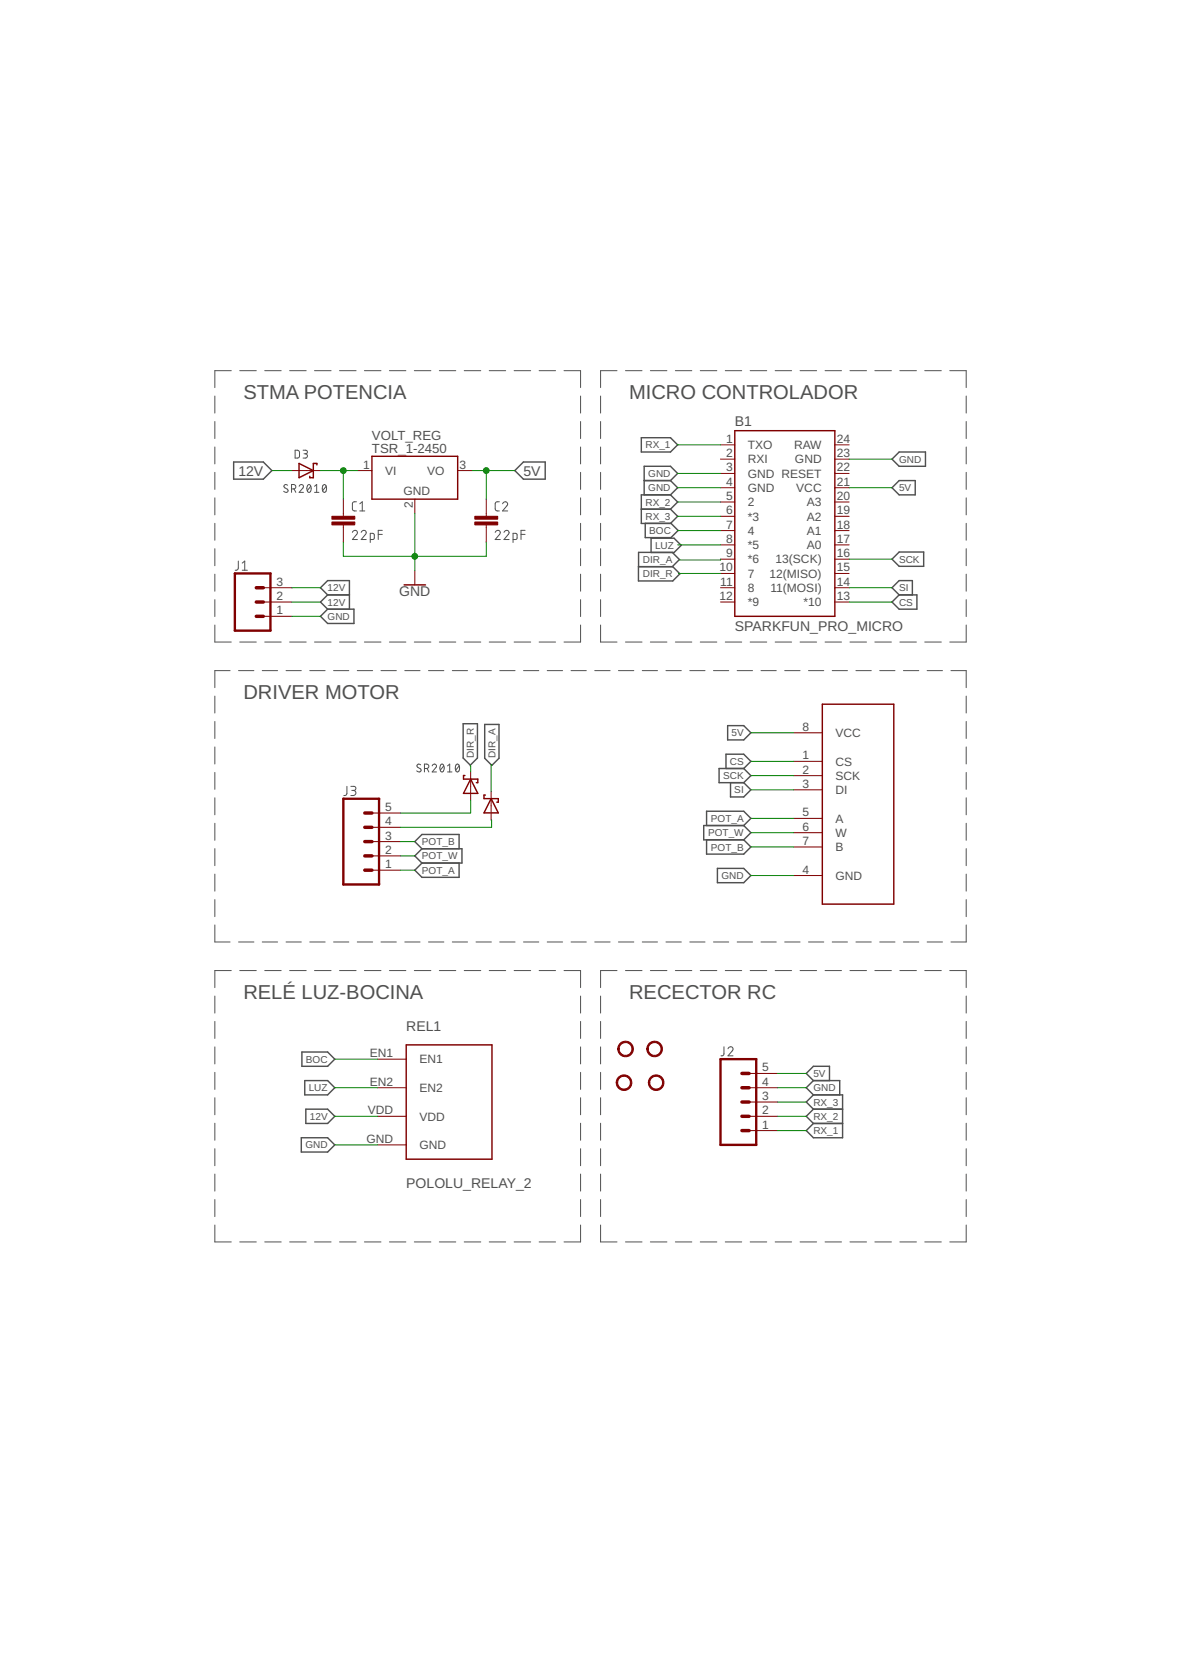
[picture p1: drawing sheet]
<?xml version="1.0" encoding="utf-8"?>
<!DOCTYPE eagle SYSTEM "eagle.dtd">
<!--
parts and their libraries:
SparkFun-Boards: Licensing: Creative Commons ShareAlike 4.0 International - https://creativecommons.org/licenses/by-sa/4.0
-->
<eagle version="8.7.0">
<drawing>
<settings>
<setting alwaysvectorfont="no"/>
<setting verticaltext="up"/>
</settings>
<grid distance="0.1" unitdist="inch" unit="inch" style="lines" multiple="1" display="no" altdistance="0.01" altunitdist="inch" altunit="inch"/>
<schematic xreflabel="%F%N/%S.%C%R" xrefpart="/%S.%C%R">
<libraries>
<library name="POLOLU_RELAY_2">
<symbols>
<symbol name="POLOLU_RELAY_2">
<pin name="EN1" x="-10.16" y="10.16" length="middle"/>
<pin name="EN2" x="-10.16" y="5.08" length="middle"/>
<pin name="VDD" x="-10.16" y="0" length="middle"/>
<pin name="GND" x="-10.16" y="-5.08" length="middle"/>
<wire x1="-5.08" y1="12.7" x2="-5.08" y2="-7.62" width="0.254" layer="94"/>
<wire x1="-5.08" y1="-7.62" x2="10.16" y2="-7.62" width="0.254" layer="94"/>
<wire x1="10.16" y1="-7.62" x2="10.16" y2="12.7" width="0.254" layer="94"/>
<wire x1="10.16" y1="12.7" x2="-5.08" y2="12.7" width="0.254" layer="94"/>
<text x="-5.08" y="15.24" size="1.778" layer="95">&gt;NAME</text>
<text x="-5.08" y="-12.7" size="1.778" layer="96">&gt;VALUE</text>
</symbol>
</symbols>
<devicesets>
<deviceset name="POLOLU_RELAY_2" prefix="REL">
<gates>
<gate name="G$1" symbol="POLOLU_RELAY_2" x="-7.62" y="0"/>
</gates>
<devices>
<device name="" package="POLOLU_RELAY_2">
<connects>
<connect gate="G$1" pin="EN1" pad="EN1"/>
<connect gate="G$1" pin="EN2" pad="EN2"/>
<connect gate="G$1" pin="GND" pad="GND"/>
<connect gate="G$1" pin="VDD" pad="VDD"/>
</connects>
<technologies>
<technology name=""/>
</technologies>
</device>
</devices>
</deviceset>
</devicesets>
</library>
<library name="SparkFun-Boards">
<symbols>
<symbol name="SPARKFUN_PRO_MICRO">
<wire x1="-7.62" y1="17.78" x2="-7.62" y2="-15.24" width="0.254" layer="94"/>
<wire x1="10.16" y1="-15.24" x2="10.16" y2="17.78" width="0.254" layer="94"/>
<wire x1="10.16" y1="17.78" x2="-7.62" y2="17.78" width="0.254" layer="94"/>
<text x="-7.62" y="18.542" size="1.778" layer="95">&gt;NAME</text>
<text x="-7.62" y="-17.78" size="1.778" layer="96">&gt;VALUE</text>
<pin name="2" x="-10.16" y="5.08" length="short"/>
<pin name="*3" x="-10.16" y="2.54" length="short"/>
<pin name="4" x="-10.16" y="0" length="short"/>
<pin name="*5" x="-10.16" y="-2.54" length="short"/>
<pin name="*6" x="-10.16" y="-5.08" length="short"/>
<pin name="7" x="-10.16" y="-7.62" length="short"/>
<pin name="8" x="-10.16" y="-10.16" length="short"/>
<pin name="*9" x="-10.16" y="-12.7" length="short"/>
<pin name="*10" x="12.7" y="-12.7" length="short" rot="R180"/>
<pin name="11(MOSI)" x="12.7" y="-10.16" length="short" rot="R180"/>
<pin name="12(MISO)" x="12.7" y="-7.62" length="short" rot="R180"/>
<pin name="13(SCK)" x="12.7" y="-5.08" length="short" rot="R180"/>
<pin name="A0" x="12.7" y="-2.54" length="short" rot="R180"/>
<pin name="A1" x="12.7" y="0" length="short" rot="R180"/>
<pin name="A2" x="12.7" y="2.54" length="short" rot="R180"/>
<pin name="A3" x="12.7" y="5.08" length="short" rot="R180"/>
<pin name="GND" x="-10.16" y="7.62" length="short" direction="pwr"/>
<pin name="GND@2" x="12.7" y="12.7" length="short" direction="pwr" rot="R180"/>
<pin name="RAW" x="12.7" y="15.24" length="short" direction="pwr" rot="R180"/>
<pin name="GND@1" x="-10.16" y="10.16" length="short" direction="pwr"/>
<pin name="RESET" x="12.7" y="10.16" length="short" rot="R180"/>
<pin name="RXI" x="-10.16" y="12.7" length="short"/>
<pin name="TXO" x="-10.16" y="15.24" length="short"/>
<pin name="VCC" x="12.7" y="7.62" length="short" direction="pwr" rot="R180"/>
<wire x1="-7.62" y1="-15.24" x2="10.16" y2="-15.24" width="0.254" layer="94"/>
</symbol>
</symbols>
<devicesets>
<deviceset name="SPARKFUN_PRO_MICRO" prefix="B">
<gates>
<gate name="G$1" symbol="SPARKFUN_PRO_MICRO" x="0" y="2.54"/>
</gates>
<devices>
<device name="" package="SPARKFUN_PRO_MICRO">
<connects>
<connect gate="G$1" pin="*10" pad="13"/>
<connect gate="G$1" pin="*3" pad="6"/>
<connect gate="G$1" pin="*5" pad="8"/>
<connect gate="G$1" pin="*6" pad="9"/>
<connect gate="G$1" pin="*9" pad="12"/>
<connect gate="G$1" pin="11(MOSI)" pad="14"/>
<connect gate="G$1" pin="12(MISO)" pad="15"/>
<connect gate="G$1" pin="13(SCK)" pad="16"/>
<connect gate="G$1" pin="2" pad="5"/>
<connect gate="G$1" pin="4" pad="7"/>
<connect gate="G$1" pin="7" pad="10"/>
<connect gate="G$1" pin="8" pad="11"/>
<connect gate="G$1" pin="A0" pad="17"/>
<connect gate="G$1" pin="A1" pad="18"/>
<connect gate="G$1" pin="A2" pad="19"/>
<connect gate="G$1" pin="A3" pad="20"/>
<connect gate="G$1" pin="GND" pad="4"/>
<connect gate="G$1" pin="GND@1" pad="3"/>
<connect gate="G$1" pin="GND@2" pad="23"/>
<connect gate="G$1" pin="RAW" pad="24"/>
<connect gate="G$1" pin="RESET" pad="22"/>
<connect gate="G$1" pin="RXI" pad="2"/>
<connect gate="G$1" pin="TXO" pad="1"/>
<connect gate="G$1" pin="VCC" pad="21"/>
</connects>
<technologies>
<technology name=""/>
</technologies>
</device>
</devices>
</deviceset>
</devicesets>
</library>
<library name="SparkFun-PowerSymbols">
<symbols>
<symbol name="DGND">
<wire x1="-1.905" y1="0" x2="1.905" y2="0" width="0.254" layer="94"/>
<pin name="GND" x="0" y="2.54" visible="off" length="short" direction="sup" rot="R270"/>
<text x="0" y="-0.254" size="1.778" layer="96" align="top-center">&gt;VALUE</text>
</symbol>
</symbols>
<devicesets>
<deviceset name="GND" prefix="GND">
<gates>
<gate name="1" symbol="DGND" x="0" y="0"/>
</gates>
<devices>
<device name="">
<technologies>
<technology name=""/>
</technologies>
</device>
</devices>
</deviceset>
</devicesets>
</library>
<library name="SparkFun-Capacitors">
<symbols>
<symbol name="CAP">
<wire x1="0" y1="2.54" x2="0" y2="2.032" width="0.1524" layer="94"/>
<wire x1="0" y1="0" x2="0" y2="0.508" width="0.1524" layer="94"/>
<text x="1.524" y="2.921" size="1.778" layer="95" font="vector">&gt;NAME</text>
<text x="1.524" y="-2.159" size="1.778" layer="96" font="vector">&gt;VALUE</text>
<rectangle x1="-2.032" y1="0.508" x2="2.032" y2="1.016" layer="94"/>
<rectangle x1="-2.032" y1="1.524" x2="2.032" y2="2.032" layer="94"/>
<pin name="1" x="0" y="5.08" visible="off" length="short" direction="pas" swaplevel="1" rot="R270"/>
<pin name="2" x="0" y="-2.54" visible="off" length="short" direction="pas" swaplevel="1" rot="R90"/>
</symbol>
</symbols>
<devicesets>
<deviceset name="0.1UF" prefix="C">
<gates>
<gate name="G$1" symbol="CAP" x="0" y="0"/>
</gates>
<devices>
<device name="-0402-16V-10%" package="0402">
<connects>
<connect gate="G$1" pin="1" pad="1"/>
<connect gate="G$1" pin="2" pad="2"/>
</connects>
<technologies>
<technology name="">
<attribute name="PROD_ID" value="CAP-12416"/>
<attribute name="VALUE" value="0.1uF"/>
</technology>
</technologies>
</device>
<device name="-0603-25V-(+80/-20%)" package="0603">
<connects>
<connect gate="G$1" pin="1" pad="1"/>
<connect gate="G$1" pin="2" pad="2"/>
</connects>
<technologies>
<technology name="">
<attribute name="PROD_ID" value="CAP-00810"/>
<attribute name="VALUE" value="0.1uF"/>
</technology>
</technologies>
</device>
<device name="-0603-25V-5%" package="0603">
<connects>
<connect gate="G$1" pin="1" pad="1"/>
<connect gate="G$1" pin="2" pad="2"/>
</connects>
<technologies>
<technology name="">
<attribute name="PROD_ID" value="CAP-08604"/>
<attribute name="VALUE" value="0.1uF"/>
</technology>
</technologies>
</device>
<device name="-KIT-EZ-50V-20%" package="CAP-PTH-SMALL-KIT">
<connects>
<connect gate="G$1" pin="1" pad="1"/>
<connect gate="G$1" pin="2" pad="2"/>
</connects>
<technologies>
<technology name="">
<attribute name="PROD_ID" value="CAP-08370"/>
<attribute name="VALUE" value="0.1uF"/>
</technology>
</technologies>
</device>
<device name="-0603-100V-10%" package="0603">
<connects>
<connect gate="G$1" pin="1" pad="1"/>
<connect gate="G$1" pin="2" pad="2"/>
</connects>
<technologies>
<technology name="">
<attribute name="PROD_ID" value="CAP-08390"/>
<attribute name="VALUE" value="0.1uF"/>
</technology>
</technologies>
</device>
</devices>
</deviceset>
</devicesets>
</library>
<library name="_traco_tsr-1">
<symbols>
<symbol name="TSR-1">
<wire x1="-7.62" y1="-5.08" x2="7.62" y2="-5.08" width="0.254" layer="94"/>
<wire x1="7.62" y1="-5.08" x2="7.62" y2="2.54" width="0.254" layer="94"/>
<wire x1="7.62" y1="2.54" x2="-7.62" y2="2.54" width="0.254" layer="94"/>
<wire x1="-7.62" y1="2.54" x2="-7.62" y2="-5.08" width="0.254" layer="94"/>
<text x="-7.62" y="5.461" size="1.6764" layer="95">&gt;NAME</text>
<text x="-7.62" y="3.175" size="1.6764" layer="96">&gt;VALUE</text>
<text x="-2.032" y="-4.318" size="1.524" layer="95">GND</text>
<pin name="VI" x="-10.16" y="0" length="short" direction="sup"/>
<pin name="GND" x="0" y="-7.62" visible="pad" length="short" direction="pwr" rot="R90"/>
<pin name="VO" x="10.16" y="0" length="short" direction="pwr" rot="R180"/>
</symbol>
</symbols>
<devicesets>
<deviceset name="TSR_1-*" prefix="U">
<gates>
<gate name="G$1" symbol="TSR-1" x="0" y="0"/>
</gates>
<devices>
<device name="" package="TSR-1">
<connects>
<connect gate="G$1" pin="GND" pad="2"/>
<connect gate="G$1" pin="VI" pad="1"/>
<connect gate="G$1" pin="VO" pad="3"/>
</connects>
<technologies>
<technology name="2412"/>
<technology name="24120"/>
<technology name="2415"/>
<technology name="24150"/>
<technology name="2418"/>
<technology name="2425"/>
<technology name="2433"/>
<technology name="2450"/>
<technology name="2465"/>
<technology name="2490"/>
<technology name="24_"/>
</technologies>
</device>
</devices>
</deviceset>
</devicesets>
</library>
<library name="_mod_diode">
<symbols>
<symbol name="SCHOTTKY">
<wire x1="-1.27" y1="-1.27" x2="1.27" y2="0" width="0.254" layer="94"/>
<wire x1="1.27" y1="0" x2="-1.27" y2="1.27" width="0.254" layer="94"/>
<wire x1="1.905" y1="1.27" x2="1.27" y2="1.27" width="0.254" layer="94"/>
<wire x1="1.27" y1="1.27" x2="1.27" y2="0" width="0.254" layer="94"/>
<wire x1="-1.27" y1="1.27" x2="-1.27" y2="-1.27" width="0.254" layer="94"/>
<wire x1="1.27" y1="0" x2="1.27" y2="-1.27" width="0.254" layer="94"/>
<wire x1="1.905" y1="1.27" x2="1.905" y2="1.016" width="0.254" layer="94"/>
<wire x1="1.27" y1="-1.27" x2="0.635" y2="-1.27" width="0.254" layer="94"/>
<wire x1="0.635" y1="-1.016" x2="0.635" y2="-1.27" width="0.254" layer="94"/>
<text x="-2.286" y="1.905" size="1.778" layer="95">&gt;NAME</text>
<text x="-2.286" y="-3.429" size="1.778" layer="96">&gt;VALUE</text>
<pin name="A" x="-2.54" y="0" visible="off" length="short" direction="pas"/>
<pin name="C" x="2.54" y="0" visible="off" length="short" direction="pas" rot="R180"/>
</symbol>
</symbols>
<devicesets>
<deviceset name="1N581*" prefix="D">
<gates>
<gate name="G$1" symbol="SCHOTTKY" x="0" y="0"/>
</gates>
<devices>
<device name="" package="DO41-7.6">
<connects>
<connect gate="G$1" pin="A" pad="A"/>
<connect gate="G$1" pin="C" pad="C"/>
</connects>
<technologies>
<technology name="7-B"/>
<technology name="7-T"/>
<technology name="8-B"/>
<technology name="8-T"/>
<technology name="9-B"/>
<technology name="9-T"/>
</technologies>
</device>
</devices>
</deviceset>
</devicesets>
</library>
<library name="SparkFun-Connectors">
<symbols>
<symbol name="CONN_03">
<wire x1="3.81" y1="-5.08" x2="-2.54" y2="-5.08" width="0.4064" layer="94"/>
<wire x1="1.27" y1="2.54" x2="2.54" y2="2.54" width="0.6096" layer="94"/>
<wire x1="1.27" y1="0" x2="2.54" y2="0" width="0.6096" layer="94"/>
<wire x1="1.27" y1="-2.54" x2="2.54" y2="-2.54" width="0.6096" layer="94"/>
<wire x1="-2.54" y1="5.08" x2="-2.54" y2="-5.08" width="0.4064" layer="94"/>
<wire x1="3.81" y1="-5.08" x2="3.81" y2="5.08" width="0.4064" layer="94"/>
<wire x1="-2.54" y1="5.08" x2="3.81" y2="5.08" width="0.4064" layer="94"/>
<text x="-2.54" y="-7.366" size="1.778" layer="96" font="vector">&gt;VALUE</text>
<text x="-2.54" y="5.588" size="1.778" layer="95" font="vector">&gt;NAME</text>
<pin name="1" x="7.62" y="-2.54" visible="pad" length="middle" direction="pas" swaplevel="1" rot="R180"/>
<pin name="2" x="7.62" y="0" visible="pad" length="middle" direction="pas" swaplevel="1" rot="R180"/>
<pin name="3" x="7.62" y="2.54" visible="pad" length="middle" direction="pas" swaplevel="1" rot="R180"/>
</symbol>
<symbol name="CONN_05">
<wire x1="3.81" y1="-7.62" x2="-2.54" y2="-7.62" width="0.4064" layer="94"/>
<wire x1="1.27" y1="0" x2="2.54" y2="0" width="0.6096" layer="94"/>
<wire x1="1.27" y1="-2.54" x2="2.54" y2="-2.54" width="0.6096" layer="94"/>
<wire x1="1.27" y1="-5.08" x2="2.54" y2="-5.08" width="0.6096" layer="94"/>
<wire x1="-2.54" y1="7.62" x2="-2.54" y2="-7.62" width="0.4064" layer="94"/>
<wire x1="3.81" y1="-7.62" x2="3.81" y2="7.62" width="0.4064" layer="94"/>
<wire x1="-2.54" y1="7.62" x2="3.81" y2="7.62" width="0.4064" layer="94"/>
<wire x1="1.27" y1="5.08" x2="2.54" y2="5.08" width="0.6096" layer="94"/>
<wire x1="1.27" y1="2.54" x2="2.54" y2="2.54" width="0.6096" layer="94"/>
<text x="-2.54" y="-9.906" size="1.778" layer="96" font="vector">&gt;VALUE</text>
<text x="-2.54" y="8.128" size="1.778" layer="95" font="vector">&gt;NAME</text>
<pin name="1" x="7.62" y="-5.08" visible="pad" length="middle" direction="pas" swaplevel="1" rot="R180"/>
<pin name="2" x="7.62" y="-2.54" visible="pad" length="middle" direction="pas" swaplevel="1" rot="R180"/>
<pin name="3" x="7.62" y="0" visible="pad" length="middle" direction="pas" swaplevel="1" rot="R180"/>
<pin name="4" x="7.62" y="2.54" visible="pad" length="middle" direction="pas" swaplevel="1" rot="R180"/>
<pin name="5" x="7.62" y="5.08" visible="pad" length="middle" direction="pas" swaplevel="1" rot="R180"/>
</symbol>
</symbols>
<devicesets>
<deviceset name="CONN_03" prefix="J" uservalue="yes">
<gates>
<gate name="J$1" symbol="CONN_03" x="-2.54" y="0"/>
</gates>
<devices>
<device name="" package="1X03">
<connects>
<connect gate="J$1" pin="1" pad="1"/>
<connect gate="J$1" pin="2" pad="2"/>
<connect gate="J$1" pin="3" pad="3"/>
</connects>
<technologies>
<technology name="">
<attribute name="PROD_ID" value="XXX-00000" constant="no"/>
<attribute name="VALUE" value="455-1750-1-ND" constant="no"/>
</technology>
</technologies>
</device>
<device name="POLAR" package="MOLEX-1X3">
<connects>
<connect gate="J$1" pin="1" pad="1"/>
<connect gate="J$1" pin="2" pad="2"/>
<connect gate="J$1" pin="3" pad="3"/>
</connects>
<technologies>
<technology name="">
<attribute name="PROD_ID" value="CONN-08625" constant="no"/>
<attribute name="SF_ID" value="PRT-08096" constant="no"/>
</technology>
</technologies>
</device>
<device name="SCREW" package="SCREWTERMINAL-3.5MM-3">
<connects>
<connect gate="J$1" pin="1" pad="1"/>
<connect gate="J$1" pin="2" pad="2"/>
<connect gate="J$1" pin="3" pad="3"/>
</connects>
<technologies>
<technology name="">
<attribute name="PROD_ID" value="CONN-08288" constant="no"/>
<attribute name="SF_ID" value="PRT-08235" constant="no"/>
</technology>
</technologies>
</device>
<device name="LOCK" package="1X03_LOCK">
<connects>
<connect gate="J$1" pin="1" pad="1"/>
<connect gate="J$1" pin="2" pad="2"/>
<connect gate="J$1" pin="3" pad="3"/>
</connects>
<technologies>
<technology name=""/>
</technologies>
</device>
<device name="LOCK_LONGPADS" package="1X03_LOCK_LONGPADS">
<connects>
<connect gate="J$1" pin="1" pad="1"/>
<connect gate="J$1" pin="2" pad="2"/>
<connect gate="J$1" pin="3" pad="3"/>
</connects>
<technologies>
<technology name=""/>
</technologies>
</device>
<device name="POLAR_LOCK" package="MOLEX-1X3_LOCK">
<connects>
<connect gate="J$1" pin="1" pad="1"/>
<connect gate="J$1" pin="2" pad="2"/>
<connect gate="J$1" pin="3" pad="3"/>
</connects>
<technologies>
<technology name="">
<attribute name="PROD_ID" value="CONN-08625" constant="no"/>
<attribute name="SF_ID" value="PRT-08096" constant="no"/>
</technology>
</technologies>
</device>
<device name="SCREW_LOCK" package="SCREWTERMINAL-3.5MM-3_LOCK.007S">
<connects>
<connect gate="J$1" pin="1" pad="1"/>
<connect gate="J$1" pin="2" pad="2"/>
<connect gate="J$1" pin="3" pad="3"/>
</connects>
<technologies>
<technology name="">
<attribute name="PROD_ID" value="CONN-08288" constant="no"/>
<attribute name="SF_ID" value="PRT-08235" constant="no"/>
</technology>
</technologies>
</device>
<device name="1X03_NO_SILK" package="1X03_NO_SILK">
<connects>
<connect gate="J$1" pin="1" pad="1"/>
<connect gate="J$1" pin="2" pad="2"/>
<connect gate="J$1" pin="3" pad="3"/>
</connects>
<technologies>
<technology name=""/>
</technologies>
</device>
<device name="LONGPADS" package="1X03_LONGPADS">
<connects>
<connect gate="J$1" pin="1" pad="1"/>
<connect gate="J$1" pin="2" pad="2"/>
<connect gate="J$1" pin="3" pad="3"/>
</connects>
<technologies>
<technology name=""/>
</technologies>
</device>
<device name="JST-PTH" package="JST-3-PTH">
<connects>
<connect gate="J$1" pin="1" pad="1"/>
<connect gate="J$1" pin="2" pad="2"/>
<connect gate="J$1" pin="3" pad="3"/>
</connects>
<technologies>
<technology name="">
<attribute name="PROD_ID" value="WIRE-10037" constant="no"/>
<attribute name="SF_ID" value="PRT-09915" constant="no"/>
</technology>
</technologies>
</device>
<device name="POGO_PIN_HOLES_ONLY" package="1X03_PP_HOLES_ONLY">
<connects>
<connect gate="J$1" pin="1" pad="1"/>
<connect gate="J$1" pin="2" pad="2"/>
<connect gate="J$1" pin="3" pad="3"/>
</connects>
<technologies>
<technology name=""/>
</technologies>
</device>
<device name="-SCREW-5MM" package="SCREWTERMINAL-5MM-3">
<connects>
<connect gate="J$1" pin="1" pad="1"/>
<connect gate="J$1" pin="2" pad="2"/>
<connect gate="J$1" pin="3" pad="3"/>
</connects>
<technologies>
<technology name="">
<attribute name="PROD_ID" value="CONN-10134" constant="no"/>
<attribute name="SF_SKU" value="PRT-08433" constant="no"/>
</technology>
</technologies>
</device>
<device name="LOCK_NO_SILK" package="1X03_LOCK_NO_SILK">
<connects>
<connect gate="J$1" pin="1" pad="1"/>
<connect gate="J$1" pin="2" pad="2"/>
<connect gate="J$1" pin="3" pad="3"/>
</connects>
<technologies>
<technology name=""/>
</technologies>
</device>
<device name="JST-SMD" package="JST-3-SMD">
<connects>
<connect gate="J$1" pin="1" pad="3"/>
<connect gate="J$1" pin="2" pad="2"/>
<connect gate="J$1" pin="3" pad="1"/>
</connects>
<technologies>
<technology name="">
<attribute name="PROD_ID" value="CONN-12591" constant="no"/>
<attribute name="VALUE" value="3-PIN SMD" constant="no"/>
</technology>
</technologies>
</device>
<device name="SMD" package="1X03-1MM-RA">
<connects>
<connect gate="J$1" pin="1" pad="1"/>
<connect gate="J$1" pin="2" pad="2"/>
<connect gate="J$1" pin="3" pad="3"/>
</connects>
<technologies>
<technology name=""/>
</technologies>
</device>
<device name="SMD_RA_FEMALE" package="1X03_SMD_RA_FEMALE">
<connects>
<connect gate="J$1" pin="1" pad="1"/>
<connect gate="J$1" pin="2" pad="2"/>
<connect gate="J$1" pin="3" pad="3"/>
</connects>
<technologies>
<technology name="">
<attribute name="PROD_ID" value="CONN-10926"/>
<attribute name="VALUE" value="1x3 RA Female .1&quot;"/>
</technology>
</technologies>
</device>
<device name="SMD_RA_MALE" package="1X03_SMD_RA_MALE">
<connects>
<connect gate="J$1" pin="1" pad="1"/>
<connect gate="J$1" pin="2" pad="2"/>
<connect gate="J$1" pin="3" pad="3"/>
</connects>
<technologies>
<technology name="">
<attribute name="PROD_ID" value="CONN-10925"/>
</technology>
</technologies>
</device>
<device name="SMD_RA_MALE_POST" package="1X03_SMD_RA_MALE_POST">
<connects>
<connect gate="J$1" pin="1" pad="1"/>
<connect gate="J$1" pin="2" pad="2"/>
<connect gate="J$1" pin="3" pad="3"/>
</connects>
<technologies>
<technology name=""/>
</technologies>
</device>
<device name="JST-PTH-VERT" package="JST-3-PTH-VERT">
<connects>
<connect gate="J$1" pin="1" pad="1"/>
<connect gate="J$1" pin="2" pad="2"/>
<connect gate="J$1" pin="3" pad="3"/>
</connects>
<technologies>
<technology name="">
<attribute name="PROD_ID" value="CONN-13230" constant="no"/>
</technology>
</technologies>
</device>
<device name="1X03_SMD_RA_MALE_POST_SMALLER" package="1X03_SMD_RA_MALE_POST_SMALLER">
<connects>
<connect gate="J$1" pin="1" pad="1"/>
<connect gate="J$1" pin="2" pad="2"/>
<connect gate="J$1" pin="3" pad="3"/>
</connects>
<technologies>
<technology name="">
<attribute name="PROD_ID" value="CONN-11912" constant="no"/>
</technology>
</technologies>
</device>
<device name="1X03_SMD_RA_MALE_POST_SMALLEST" package="1X03_SMD_RA_MALE_POST_SMALLEST">
<connects>
<connect gate="J$1" pin="1" pad="1"/>
<connect gate="J$1" pin="2" pad="2"/>
<connect gate="J$1" pin="3" pad="3"/>
</connects>
<technologies>
<technology name=""/>
</technologies>
</device>
<device name="JST-PTH-NS" package="JST-3-PTH-NS">
<connects>
<connect gate="J$1" pin="1" pad="1"/>
<connect gate="J$1" pin="2" pad="2"/>
<connect gate="J$1" pin="3" pad="3"/>
</connects>
<technologies>
<technology name=""/>
</technologies>
</device>
<device name="SCREW-NS" package="SCREWTERMINAL-3.5MM-3-NS">
<connects>
<connect gate="J$1" pin="1" pad="1"/>
<connect gate="J$1" pin="2" pad="2"/>
<connect gate="J$1" pin="3" pad="3"/>
</connects>
<technologies>
<technology name=""/>
</technologies>
</device>
</devices>
</deviceset>
<deviceset name="CONN_05" prefix="J" uservalue="yes">
<gates>
<gate name="G$1" symbol="CONN_05" x="-2.54" y="0"/>
</gates>
<devices>
<device name="" package="1X05">
<connects>
<connect gate="G$1" pin="1" pad="1"/>
<connect gate="G$1" pin="2" pad="2"/>
<connect gate="G$1" pin="3" pad="3"/>
<connect gate="G$1" pin="4" pad="4"/>
<connect gate="G$1" pin="5" pad="5"/>
</connects>
<technologies>
<technology name=""/>
</technologies>
</device>
<device name="1.27MM" package="1X05_1.27MM">
<connects>
<connect gate="G$1" pin="1" pad="1"/>
<connect gate="G$1" pin="2" pad="2"/>
<connect gate="G$1" pin="3" pad="3"/>
<connect gate="G$1" pin="4" pad="4"/>
<connect gate="G$1" pin="5" pad="5"/>
</connects>
<technologies>
<technology name=""/>
</technologies>
</device>
<device name="LOCK" package="1X05_LOCK">
<connects>
<connect gate="G$1" pin="1" pad="1"/>
<connect gate="G$1" pin="2" pad="2"/>
<connect gate="G$1" pin="3" pad="3"/>
<connect gate="G$1" pin="4" pad="4"/>
<connect gate="G$1" pin="5" pad="5"/>
</connects>
<technologies>
<technology name=""/>
</technologies>
</device>
<device name="LOCK_LONGPADS" package="1X05_LOCK_LONGPADS">
<connects>
<connect gate="G$1" pin="1" pad="1"/>
<connect gate="G$1" pin="2" pad="2"/>
<connect gate="G$1" pin="3" pad="3"/>
<connect gate="G$1" pin="4" pad="4"/>
<connect gate="G$1" pin="5" pad="5"/>
</connects>
<technologies>
<technology name=""/>
</technologies>
</device>
<device name="PTH_LONGPADS" package="1X05_LONGPADS">
<connects>
<connect gate="G$1" pin="1" pad="1"/>
<connect gate="G$1" pin="2" pad="2"/>
<connect gate="G$1" pin="3" pad="3"/>
<connect gate="G$1" pin="4" pad="4"/>
<connect gate="G$1" pin="5" pad="5"/>
</connects>
<technologies>
<technology name=""/>
</technologies>
</device>
<device name="SMD" package="1X05_1MM">
<connects>
<connect gate="G$1" pin="1" pad="1"/>
<connect gate="G$1" pin="2" pad="2"/>
<connect gate="G$1" pin="3" pad="3"/>
<connect gate="G$1" pin="4" pad="4"/>
<connect gate="G$1" pin="5" pad="5"/>
</connects>
<technologies>
<technology name="">
<attribute name="PROD_ID" value="CONN-08528" constant="no"/>
<attribute name="SF_ID" value="GPS-08288" constant="no"/>
</technology>
</technologies>
</device>
<device name="SMD2" package="1X05_1MM_RA">
<connects>
<connect gate="G$1" pin="1" pad="1"/>
<connect gate="G$1" pin="2" pad="2"/>
<connect gate="G$1" pin="3" pad="3"/>
<connect gate="G$1" pin="4" pad="4"/>
<connect gate="G$1" pin="5" pad="5"/>
</connects>
<technologies>
<technology name=""/>
</technologies>
</device>
<device name="NO_SILK" package="1X05_NO_SILK">
<connects>
<connect gate="G$1" pin="1" pad="1"/>
<connect gate="G$1" pin="2" pad="2"/>
<connect gate="G$1" pin="3" pad="3"/>
<connect gate="G$1" pin="4" pad="4"/>
<connect gate="G$1" pin="5" pad="5"/>
</connects>
<technologies>
<technology name=""/>
</technologies>
</device>
<device name="JST" package="JST-5-PTH">
<connects>
<connect gate="G$1" pin="1" pad="1"/>
<connect gate="G$1" pin="2" pad="2"/>
<connect gate="G$1" pin="3" pad="3"/>
<connect gate="G$1" pin="4" pad="4"/>
<connect gate="G$1" pin="5" pad="5"/>
</connects>
<technologies>
<technology name="">
<attribute name="SF_ID" value="PRT-09917" constant="no"/>
</technology>
</technologies>
</device>
<device name="JST-VERT" package="JST-5-PTH-VERT">
<connects>
<connect gate="G$1" pin="1" pad="1"/>
<connect gate="G$1" pin="2" pad="2"/>
<connect gate="G$1" pin="3" pad="3"/>
<connect gate="G$1" pin="4" pad="4"/>
<connect gate="G$1" pin="5" pad="5"/>
</connects>
<technologies>
<technology name=""/>
</technologies>
</device>
<device name="SCREW" package="SCREWTERMINAL-3.5MM-5">
<connects>
<connect gate="G$1" pin="1" pad="1"/>
<connect gate="G$1" pin="2" pad="2"/>
<connect gate="G$1" pin="3" pad="3"/>
<connect gate="G$1" pin="4" pad="4"/>
<connect gate="G$1" pin="5" pad="5"/>
</connects>
<technologies>
<technology name="">
<attribute name="PROD_ID" value="Combine 8288+8399" constant="no"/>
</technology>
</technologies>
</device>
</devices>
</deviceset>
</devicesets>
</library>
<library name="SparkFun-IC-Special-Function">
<symbols>
<symbol name="MCP41XXX">
<wire x1="-5.08" y1="25.4" x2="-5.08" y2="-10.16" width="0.254" layer="94"/>
<wire x1="-5.08" y1="-10.16" x2="7.62" y2="-10.16" width="0.254" layer="94"/>
<wire x1="7.62" y1="-10.16" x2="7.62" y2="25.4" width="0.254" layer="94"/>
<wire x1="7.62" y1="25.4" x2="-5.08" y2="25.4" width="0.254" layer="94"/>
<pin name="VCC" x="-10.16" y="20.32" length="middle"/>
<pin name="CS" x="-10.16" y="15.24" length="middle"/>
<pin name="SCK" x="-10.16" y="12.7" length="middle"/>
<pin name="DI" x="-10.16" y="10.16" length="middle"/>
<pin name="A" x="-10.16" y="5.08" length="middle"/>
<pin name="W" x="-10.16" y="2.54" length="middle"/>
<pin name="B" x="-10.16" y="0" length="middle"/>
<pin name="GND" x="-10.16" y="-5.08" length="middle"/>
</symbol>
</symbols>
<devicesets>
<deviceset name="MCP41XXX" prefix="U">
<gates>
<gate name="G$1" symbol="MCP41XXX" x="-2.54" y="-7.62"/>
</gates>
<devices>
<device name="" package="SO08">
<connects>
<connect gate="G$1" pin="A" pad="5"/>
<connect gate="G$1" pin="B" pad="7"/>
<connect gate="G$1" pin="CS" pad="1"/>
<connect gate="G$1" pin="DI" pad="3"/>
<connect gate="G$1" pin="GND" pad="4"/>
<connect gate="G$1" pin="SCK" pad="2"/>
<connect gate="G$1" pin="VCC" pad="8"/>
<connect gate="G$1" pin="W" pad="6"/>
</connects>
<technologies>
<technology name="">
<attribute name="PROD_ID" value="NA-XXXXX" constant="no"/>
<attribute name="VALUE" value="MCP41XXX" constant="no"/>
</technology>
</technologies>
</device>
<device name="DIL" package="DIP08">
<connects>
<connect gate="G$1" pin="A" pad="5"/>
<connect gate="G$1" pin="B" pad="7"/>
<connect gate="G$1" pin="CS" pad="1"/>
<connect gate="G$1" pin="DI" pad="3"/>
<connect gate="G$1" pin="GND" pad="4"/>
<connect gate="G$1" pin="SCK" pad="2"/>
<connect gate="G$1" pin="VCC" pad="8"/>
<connect gate="G$1" pin="W" pad="6"/>
</connects>
<technologies>
<technology name="">
<attribute name="PROD_ID" value="RES-13155" constant="no"/>
<attribute name="VALUE" value="MCP41XXX" constant="no"/>
</technology>
</technologies>
</device>
</devices>
</deviceset>
</devicesets>
</library>
<library name="SparkFun-Hardware">
<symbols>
<symbol name="STAND-OFF">
<circle x="0" y="0" radius="1.27" width="0.254" layer="94"/>
</symbol>
</symbols>
<devicesets>
<deviceset name="STAND-OFF" prefix="H">
<gates>
<gate name="G$1" symbol="STAND-OFF" x="0" y="0"/>
</gates>
<devices>
<device name="" package="STAND-OFF">
<technologies>
<technology name=""/>
</technologies>
</device>
<device name="TIGHT" package="STAND-OFF-TIGHT">
<technologies>
<technology name=""/>
</technologies>
</device>
</devices>
</deviceset>
</devicesets>
</library>
</libraries>
<attributes>
</attributes>
<variantdefs>
</variantdefs>
<classes>
<class number="0" name="default" width="0" drill="0">
</class>
</classes>
<parts>
<part name="REL1" library="POLOLU_RELAY_2" deviceset="POLOLU_RELAY_2" device=""/>
<part name="B1" library="SparkFun-Boards" deviceset="SPARKFUN_PRO_MICRO" device=""/>
<part name="C1" library="SparkFun-Capacitors" deviceset="0.1UF" device="-KIT-EZ-50V-20%" value="22pF"/>
<part name="C2" library="SparkFun-Capacitors" deviceset="0.1UF" device="-KIT-EZ-50V-20%" value="22pF"/>
<part name="VOLT_REG" library="_traco_tsr-1" deviceset="TSR_1-*" device="" technology="2450"/>
<part name="GND3" library="SparkFun-PowerSymbols" deviceset="GND" device=""/>
<part name="D3" library="_mod_diode" deviceset="1N581*" device="" technology="7-B" value="SR2010"/>
<part name="J1" library="SparkFun-Connectors" deviceset="CONN_03" device="-SCREW-5MM"/>
<part name="J2" library="SparkFun-Connectors" deviceset="CONN_05" device=""/>
<part name="J3" library="SparkFun-Connectors" deviceset="CONN_05" device=""/>
<part name="U1" library="SparkFun-IC-Special-Function" deviceset="MCP41XXX" device="DIL" value="MCP41XXX"/>
<part name="D1" library="_mod_diode" deviceset="1N581*" device="" technology="7-B" value="SR2010"/>
<part name="D2" library="_mod_diode" deviceset="1N581*" device="" technology="7-B" value="SR2010"/>
<part name="H1" library="SparkFun-Hardware" deviceset="STAND-OFF" device=""/>
<part name="H2" library="SparkFun-Hardware" deviceset="STAND-OFF" device=""/>
<part name="H3" library="SparkFun-Hardware" deviceset="STAND-OFF" device=""/>
<part name="H4" library="SparkFun-Hardware" deviceset="STAND-OFF" device=""/>
</parts>
<sheets>
<sheet>
<plain>
<text x="87.884" y="112.268" size="2.54" layer="95">STMA POTENCIA</text>
<wire x1="82.804" y1="117.348" x2="82.804" y2="69.088" width="0.1524" layer="95" style="longdash"/>
<wire x1="82.804" y1="69.088" x2="147.828" y2="69.088" width="0.1524" layer="95" style="longdash"/>
<wire x1="147.828" y1="69.088" x2="147.828" y2="117.348" width="0.1524" layer="95" style="longdash"/>
<wire x1="147.828" y1="117.348" x2="82.804" y2="117.348" width="0.1524" layer="95" style="longdash"/>
<text x="87.884" y="5.588" size="2.54" layer="95">RELÉ LUZ-BOCINA</text>
<wire x1="82.804" y1="10.668" x2="82.804" y2="-37.592" width="0.1524" layer="95" style="longdash"/>
<wire x1="82.804" y1="-37.592" x2="147.828" y2="-37.592" width="0.1524" layer="95" style="longdash"/>
<wire x1="147.828" y1="-37.592" x2="147.828" y2="10.668" width="0.1524" layer="95" style="longdash"/>
<wire x1="147.828" y1="10.668" x2="82.804" y2="10.668" width="0.1524" layer="95" style="longdash"/>
<text x="87.884" y="58.928" size="2.54" layer="95">DRIVER MOTOR</text>
<wire x1="82.804" y1="64.008" x2="82.804" y2="15.748" width="0.1524" layer="95" style="longdash"/>
<wire x1="82.804" y1="15.748" x2="216.408" y2="15.748" width="0.1524" layer="95" style="longdash"/>
<wire x1="216.408" y1="15.748" x2="216.408" y2="64.008" width="0.1524" layer="95" style="longdash"/>
<wire x1="216.408" y1="64.008" x2="82.804" y2="64.008" width="0.1524" layer="95" style="longdash"/>
<text x="156.464" y="5.588" size="2.54" layer="95">RECECTOR RC</text>
<wire x1="151.384" y1="10.668" x2="151.384" y2="-37.592" width="0.1524" layer="95" style="longdash"/>
<wire x1="151.384" y1="-37.592" x2="216.408" y2="-37.592" width="0.1524" layer="95" style="longdash"/>
<wire x1="216.408" y1="-37.592" x2="216.408" y2="10.668" width="0.1524" layer="95" style="longdash"/>
<wire x1="216.408" y1="10.668" x2="151.384" y2="10.668" width="0.1524" layer="95" style="longdash"/>
<text x="156.464" y="112.268" size="2.54" layer="95">MICRO CONTROLADOR</text>
<wire x1="151.384" y1="117.348" x2="151.384" y2="69.088" width="0.1524" layer="95" style="longdash"/>
<wire x1="151.384" y1="69.088" x2="216.408" y2="69.088" width="0.1524" layer="95" style="longdash"/>
<wire x1="216.408" y1="69.088" x2="216.408" y2="117.348" width="0.1524" layer="95" style="longdash"/>
<wire x1="216.408" y1="117.348" x2="151.384" y2="117.348" width="0.1524" layer="95" style="longdash"/>
</plain>
<instances>
<instance part="REL1" gate="G$1" x="121.92" y="-15.24"/>
<instance part="B1" gate="G$1" x="182.88" y="88.9"/>
<instance part="C1" gate="G$1" x="105.664" y="89.408"/>
<instance part="C2" gate="G$1" x="131.064" y="89.408"/>
<instance part="VOLT_REG" gate="G$1" x="118.364" y="99.568"/>
<instance part="GND3" gate="1" x="118.364" y="79.248"/>
<instance part="D3" gate="G$1" x="99.06" y="99.568" smashed="yes">
<attribute name="NAME" x="97.028" y="101.727" size="1.524" layer="95" font="vector"/>
<attribute name="VALUE" x="94.996" y="95.631" size="1.524" layer="96" font="vector"/>
</instance>
<instance part="J1" gate="J$1" x="88.9" y="76.2"/>
<instance part="J2" gate="G$1" x="175.26" y="-12.7"/>
<instance part="J3" gate="G$1" x="108.206553125" y="33.598971875"/>
<instance part="U1" gate="G$1" x="195.89723125" y="32.641684375"/>
<instance part="D1" gate="G$1" x="131.9325" y="39.974515625" smashed="yes" rot="R90"/>
<instance part="D2" gate="G$1" x="128.2985" y="43.44679375" smashed="yes" rot="R90">
<attribute name="VALUE" x="126.393546875" y="47.445384375" size="1.524" layer="96" font="vector" rot="R180"/>
</instance>
<instance part="H1" gate="G$1" x="155.83516875" y="-3.268646875"/>
<instance part="H2" gate="G$1" x="161.002478125" y="-3.268646875"/>
<instance part="H3" gate="G$1" x="155.56320625" y="-9.26116875"/>
<instance part="H4" gate="G$1" x="161.27444375" y="-9.26116875"/>
</instances>
<busses>
</busses>
<nets>
<net name="5V" class="0">
<segment>
<pinref part="VOLT_REG" gate="G$1" pin="VO"/>
<wire x1="128.524" y1="99.568" x2="131.064" y2="99.568" width="0.1524" layer="91"/>
<label x="136.144" y="99.568" size="1.778" layer="95" xref="yes"/>
<pinref part="C2" gate="G$1" pin="1"/>
<wire x1="131.064" y1="99.568" x2="136.144" y2="99.568" width="0.1524" layer="91"/>
<wire x1="131.064" y1="94.488" x2="131.064" y2="99.568" width="0.1524" layer="91"/>
<junction x="131.064" y="99.568"/>
</segment>
<segment>
<pinref part="B1" gate="G$1" pin="VCC"/>
<wire x1="195.58" y1="96.52" x2="203.2" y2="96.52" width="0.1524" layer="91"/>
<label x="203.2" y="96.52" size="1.27" layer="95" xref="yes"/>
</segment>
<segment>
<pinref part="U1" gate="G$1" pin="VCC"/>
<wire x1="185.73723125" y1="52.961684375" x2="178.11723125" y2="52.961684375" width="0.1524" layer="91"/>
<label x="178.11723125" y="52.961684375" size="1.27" layer="95" rot="R180" xref="yes"/>
</segment>
<segment>
<pinref part="J2" gate="G$1" pin="5"/>
<wire x1="182.88" y1="-7.62" x2="187.96" y2="-7.62" width="0.1524" layer="91"/>
<label x="187.96" y="-7.62" size="1.27" layer="95" xref="yes"/>
</segment>
</net>
<net name="GND" class="0">
<segment>
<pinref part="VOLT_REG" gate="G$1" pin="GND"/>
<pinref part="GND3" gate="1" pin="GND"/>
<wire x1="118.364" y1="91.948" x2="118.364" y2="84.328" width="0.1524" layer="91"/>
<pinref part="C1" gate="G$1" pin="2"/>
<wire x1="118.364" y1="84.328" x2="118.364" y2="81.788" width="0.1524" layer="91"/>
<wire x1="105.664" y1="86.868" x2="105.664" y2="84.328" width="0.1524" layer="91"/>
<wire x1="105.664" y1="84.328" x2="118.364" y2="84.328" width="0.1524" layer="91"/>
<junction x="118.364" y="84.328"/>
<pinref part="C2" gate="G$1" pin="2"/>
<wire x1="131.064" y1="86.868" x2="131.064" y2="84.328" width="0.1524" layer="91"/>
<wire x1="131.064" y1="84.328" x2="118.364" y2="84.328" width="0.1524" layer="91"/>
</segment>
<segment>
<pinref part="J1" gate="J$1" pin="1"/>
<wire x1="96.52" y1="73.66" x2="101.6" y2="73.66" width="0.1524" layer="91"/>
<label x="101.6" y="73.66" size="1.27" layer="95" xref="yes"/>
</segment>
<segment>
<pinref part="B1" gate="G$1" pin="GND@2"/>
<wire x1="195.58" y1="101.6" x2="203.2" y2="101.6" width="0.1524" layer="91"/>
<label x="203.2" y="101.6" size="1.27" layer="95" xref="yes"/>
</segment>
<segment>
<pinref part="B1" gate="G$1" pin="GND"/>
<wire x1="172.72" y1="96.52" x2="165.1" y2="96.52" width="0.1524" layer="91"/>
<label x="165.1" y="96.52" size="1.27" layer="95" rot="R180" xref="yes"/>
</segment>
<segment>
<pinref part="B1" gate="G$1" pin="GND@1"/>
<wire x1="172.72" y1="99.06" x2="165.1" y2="99.06" width="0.1524" layer="91"/>
<label x="165.1" y="99.06" size="1.27" layer="95" rot="R180" xref="yes"/>
</segment>
<segment>
<pinref part="REL1" gate="G$1" pin="GND"/>
<wire x1="111.76" y1="-20.32" x2="104.14" y2="-20.32" width="0.1524" layer="91"/>
<label x="104.14" y="-20.32" size="1.27" layer="95" rot="R180" xref="yes"/>
</segment>
<segment>
<pinref part="U1" gate="G$1" pin="GND"/>
<wire x1="185.73723125" y1="27.561684375" x2="178.11723125" y2="27.561684375" width="0.1524" layer="91"/>
<label x="178.11723125" y="27.561684375" size="1.27" layer="95" rot="R180" xref="yes"/>
</segment>
<segment>
<pinref part="J2" gate="G$1" pin="4"/>
<wire x1="182.88" y1="-10.16" x2="187.96" y2="-10.16" width="0.1524" layer="91"/>
<label x="187.96" y="-10.16" size="1.27" layer="95" xref="yes"/>
</segment>
</net>
<net name="12V" class="0">
<segment>
<wire x1="96.52" y1="99.568" x2="92.964" y2="99.568" width="0.1524" layer="91"/>
<label x="92.964" y="99.568" size="1.778" layer="95" rot="R180" xref="yes"/>
<pinref part="D3" gate="G$1" pin="A"/>
</segment>
<segment>
<pinref part="J1" gate="J$1" pin="3"/>
<wire x1="96.52" y1="78.74" x2="101.6" y2="78.74" width="0.1524" layer="91"/>
<label x="101.6" y="78.74" size="1.27" layer="95" xref="yes"/>
</segment>
<segment>
<pinref part="J1" gate="J$1" pin="2"/>
<wire x1="96.52" y1="76.2" x2="101.6" y2="76.2" width="0.1524" layer="91"/>
<label x="101.6" y="76.2" size="1.27" layer="95" xref="yes"/>
</segment>
<segment>
<pinref part="REL1" gate="G$1" pin="VDD"/>
<wire x1="111.76" y1="-15.24" x2="104.14" y2="-15.24" width="0.1524" layer="91"/>
<label x="104.14" y="-15.24" size="1.27" layer="95" rot="R180" xref="yes"/>
</segment>
</net>
<net name="VI" class="0">
<segment>
<pinref part="C1" gate="G$1" pin="1"/>
<wire x1="105.664" y1="94.488" x2="105.664" y2="99.568" width="0.1524" layer="91"/>
<pinref part="VOLT_REG" gate="G$1" pin="VI"/>
<wire x1="105.664" y1="99.568" x2="108.204" y2="99.568" width="0.1524" layer="91"/>
<wire x1="101.6" y1="99.568" x2="105.664" y2="99.568" width="0.1524" layer="91"/>
<junction x="105.664" y="99.568"/>
<pinref part="D3" gate="G$1" pin="C"/>
</segment>
</net>
<net name="CS" class="0">
<segment>
<pinref part="B1" gate="G$1" pin="*10"/>
<wire x1="195.58" y1="76.2" x2="203.2" y2="76.2" width="0.1524" layer="91"/>
<label x="203.2" y="76.2" size="1.27" layer="95" xref="yes"/>
</segment>
<segment>
<pinref part="U1" gate="G$1" pin="CS"/>
<wire x1="185.73723125" y1="47.881684375" x2="178.11723125" y2="47.881684375" width="0.1524" layer="91"/>
<label x="178.11723125" y="47.881684375" size="1.27" layer="95" rot="R180" xref="yes"/>
</segment>
</net>
<net name="SI" class="0">
<segment>
<pinref part="B1" gate="G$1" pin="11(MOSI)"/>
<wire x1="195.58" y1="78.74" x2="203.2" y2="78.74" width="0.1524" layer="91"/>
<label x="203.2" y="78.74" size="1.27" layer="95" xref="yes"/>
</segment>
<segment>
<pinref part="U1" gate="G$1" pin="DI"/>
<wire x1="185.73723125" y1="42.801684375" x2="178.11723125" y2="42.801684375" width="0.1524" layer="91"/>
<label x="178.11723125" y="42.801684375" size="1.27" layer="95" rot="R180" xref="yes"/>
</segment>
</net>
<net name="SCK" class="0">
<segment>
<pinref part="B1" gate="G$1" pin="13(SCK)"/>
<wire x1="195.58" y1="83.82" x2="203.2" y2="83.82" width="0.1524" layer="91"/>
<label x="203.2" y="83.82" size="1.27" layer="95" xref="yes"/>
</segment>
<segment>
<pinref part="U1" gate="G$1" pin="SCK"/>
<wire x1="185.73723125" y1="45.341684375" x2="178.11723125" y2="45.341684375" width="0.1524" layer="91"/>
<label x="178.11723125" y="45.341684375" size="1.27" layer="95" rot="R180" xref="yes"/>
</segment>
</net>
<net name="RX_1" class="0">
<segment>
<pinref part="B1" gate="G$1" pin="TXO"/>
<wire x1="172.72" y1="104.14" x2="165.1" y2="104.14" width="0.1524" layer="91"/>
<label x="165.1" y="104.14" size="1.27" layer="95" rot="R180" xref="yes"/>
</segment>
<segment>
<pinref part="J2" gate="G$1" pin="1"/>
<wire x1="182.88" y1="-17.78" x2="187.96" y2="-17.78" width="0.1524" layer="91"/>
<label x="187.96" y="-17.78" size="1.27" layer="95" xref="yes"/>
</segment>
</net>
<net name="RX_2" class="0">
<segment>
<pinref part="B1" gate="G$1" pin="2"/>
<wire x1="172.72" y1="93.98" x2="165.1" y2="93.98" width="0.1524" layer="91"/>
<label x="165.1" y="93.98" size="1.27" layer="95" rot="R180" xref="yes"/>
</segment>
<segment>
<pinref part="J2" gate="G$1" pin="2"/>
<wire x1="182.88" y1="-15.24" x2="187.96" y2="-15.24" width="0.1524" layer="91"/>
<label x="187.96" y="-15.24" size="1.27" layer="95" xref="yes"/>
</segment>
</net>
<net name="RX_3" class="0">
<segment>
<pinref part="B1" gate="G$1" pin="*3"/>
<wire x1="172.72" y1="91.44" x2="165.1" y2="91.44" width="0.1524" layer="91"/>
<label x="165.1" y="91.44" size="1.27" layer="95" rot="R180" xref="yes"/>
</segment>
<segment>
<pinref part="J2" gate="G$1" pin="3"/>
<wire x1="182.88" y1="-12.7" x2="187.96" y2="-12.7" width="0.1524" layer="91"/>
<label x="187.96" y="-12.7" size="1.27" layer="95" xref="yes"/>
</segment>
</net>
<net name="BOC" class="0">
<segment>
<pinref part="REL1" gate="G$1" pin="EN1"/>
<wire x1="111.76" y1="-5.08" x2="104.14" y2="-5.08" width="0.1524" layer="91"/>
<label x="104.14" y="-5.08" size="1.27" layer="95" rot="R180" xref="yes"/>
</segment>
<segment>
<pinref part="B1" gate="G$1" pin="4"/>
<wire x1="172.72" y1="88.9" x2="165.1" y2="88.9" width="0.1524" layer="91"/>
<label x="165.174653125" y="88.924309375" size="1.27" layer="95" rot="R180" xref="yes"/>
</segment>
</net>
<net name="LUZ" class="0">
<segment>
<pinref part="REL1" gate="G$1" pin="EN2"/>
<wire x1="111.76" y1="-10.16" x2="104.14" y2="-10.16" width="0.1524" layer="91"/>
<label x="104.14" y="-10.16" size="1.27" layer="95" rot="R180" xref="yes"/>
</segment>
<segment>
<pinref part="B1" gate="G$1" pin="*5"/>
<wire x1="172.72" y1="86.36" x2="165.1" y2="86.36" width="0.1524" layer="91"/>
<label x="165.7209875" y="86.27938125" size="1.27" layer="95" rot="R180" xref="yes"/>
</segment>
</net>
<net name="POT_A" class="0">
<segment>
<pinref part="U1" gate="G$1" pin="A"/>
<wire x1="185.73723125" y1="37.721684375" x2="178.11723125" y2="37.721684375" width="0.1524" layer="91"/>
<label x="178.11723125" y="37.721684375" size="1.27" layer="95" rot="R180" xref="yes"/>
</segment>
<segment>
<pinref part="J3" gate="G$1" pin="1"/>
<wire x1="115.826553125" y1="28.518971875" x2="118.366553125" y2="28.518971875" width="0.1524" layer="91"/>
<label x="118.366553125" y="28.518971875" size="1.27" layer="95" xref="yes"/>
</segment>
</net>
<net name="POT_W" class="0">
<segment>
<pinref part="U1" gate="G$1" pin="W"/>
<wire x1="185.73723125" y1="35.181684375" x2="178.11723125" y2="35.181684375" width="0.1524" layer="91"/>
<label x="178.11723125" y="35.181684375" size="1.27" layer="95" rot="R180" xref="yes"/>
</segment>
<segment>
<pinref part="J3" gate="G$1" pin="2"/>
<wire x1="115.826553125" y1="31.058971875" x2="118.366553125" y2="31.058971875" width="0.1524" layer="91"/>
<label x="118.366553125" y="31.058971875" size="1.27" layer="95" xref="yes"/>
</segment>
</net>
<net name="POT_B" class="0">
<segment>
<pinref part="U1" gate="G$1" pin="B"/>
<wire x1="185.73723125" y1="32.641684375" x2="178.11723125" y2="32.641684375" width="0.1524" layer="91"/>
<label x="178.11723125" y="32.641684375" size="1.27" layer="95" rot="R180" xref="yes"/>
</segment>
<segment>
<pinref part="J3" gate="G$1" pin="3"/>
<wire x1="115.826553125" y1="33.598971875" x2="118.366553125" y2="33.598971875" width="0.1524" layer="91"/>
<label x="118.366553125" y="33.598971875" size="1.27" layer="95" xref="yes"/>
</segment>
</net>
<net name="N$6" class="0">
<segment>
<pinref part="J3" gate="G$1" pin="4"/>
<wire x1="115.826553125" y1="36.138971875" x2="132.029115625" y2="36.138971875" width="0.1524" layer="91"/>
<pinref part="D1" gate="G$1" pin="A"/>
<wire x1="132.029115625" y1="36.138971875" x2="132.029115625" y2="37.434515625" width="0.1524" layer="91"/>
<wire x1="132.029115625" y1="37.434515625" x2="131.9325" y2="37.434515625" width="0.1524" layer="91"/>
</segment>
</net>
<net name="N$7" class="0">
<segment>
<pinref part="J3" gate="G$1" pin="5"/>
<pinref part="D2" gate="G$1" pin="A"/>
<wire x1="115.826553125" y1="38.678971875" x2="128.2985" y2="38.678971875" width="0.1524" layer="91"/>
<wire x1="128.2985" y1="38.678971875" x2="128.2985" y2="40.90679375" width="0.1524" layer="91"/>
</segment>
</net>
<net name="DIR_A" class="0">
<segment>
<pinref part="B1" gate="G$1" pin="*6"/>
<wire x1="172.72" y1="83.82" x2="172.72" y2="83.6848625" width="0.1524" layer="91"/>
<wire x1="172.72" y1="83.6848625" x2="165.440634375" y2="83.6848625" width="0.1524" layer="91"/>
<label x="165.41734375" y="83.762478125" size="1.27" layer="95" rot="R180" xref="yes"/>
</segment>
<segment>
<pinref part="D1" gate="G$1" pin="C"/>
<wire x1="131.9325" y1="42.514515625" x2="131.9325" y2="47.289471875" width="0.1524" layer="91"/>
<wire x1="131.9325" y1="47.289471875" x2="132.056784375" y2="47.289471875" width="0.1524" layer="91"/>
<label x="132.056784375" y="47.1581125" size="1.27" layer="95" rot="R90" xref="yes"/>
</segment>
</net>
<net name="DIR_R" class="0">
<segment>
<pinref part="D2" gate="G$1" pin="C"/>
<wire x1="128.2985" y1="45.98679375" x2="128.2985" y2="47.055940625" width="0.1524" layer="91"/>
<wire x1="128.2985" y1="47.055940625" x2="128.20425625" y2="47.055940625" width="0.1524" layer="91"/>
<label x="128.234603125" y="47.19284375" size="1.27" layer="95" rot="R90" xref="yes"/>
</segment>
<segment>
<pinref part="B1" gate="G$1" pin="7"/>
<wire x1="172.72" y1="81.28" x2="165.25853125" y2="81.28" width="0.1524" layer="91"/>
<wire x1="165.25853125" y1="81.28" x2="165.25853125" y2="81.314703125" width="0.1524" layer="91"/>
<label x="165.505121875" y="81.21490625" size="1.27" layer="95" rot="R180" xref="yes"/>
</segment>
</net>
</nets>
</sheet>
</sheets>
<errors>
<approved hash="204,1,195.58,104.14,B1,RAW,,,,"/>
<approved hash="104,1,195.58,96.52,B1,VCC,5V,,,"/>
<approved hash="104,1,128.524,99.568,VOLT_REG,VO,5V,,,"/>
<approved hash="113,1,93.3027,77.6326,J1,,,,,"/>
<approved hash="113,1,179.663,-11.2674,J2,,,,,"/>
<approved hash="113,1,112.609,35.0315,J3,,,,,"/>
</errors>
</schematic>
</drawing>
</eagle>
